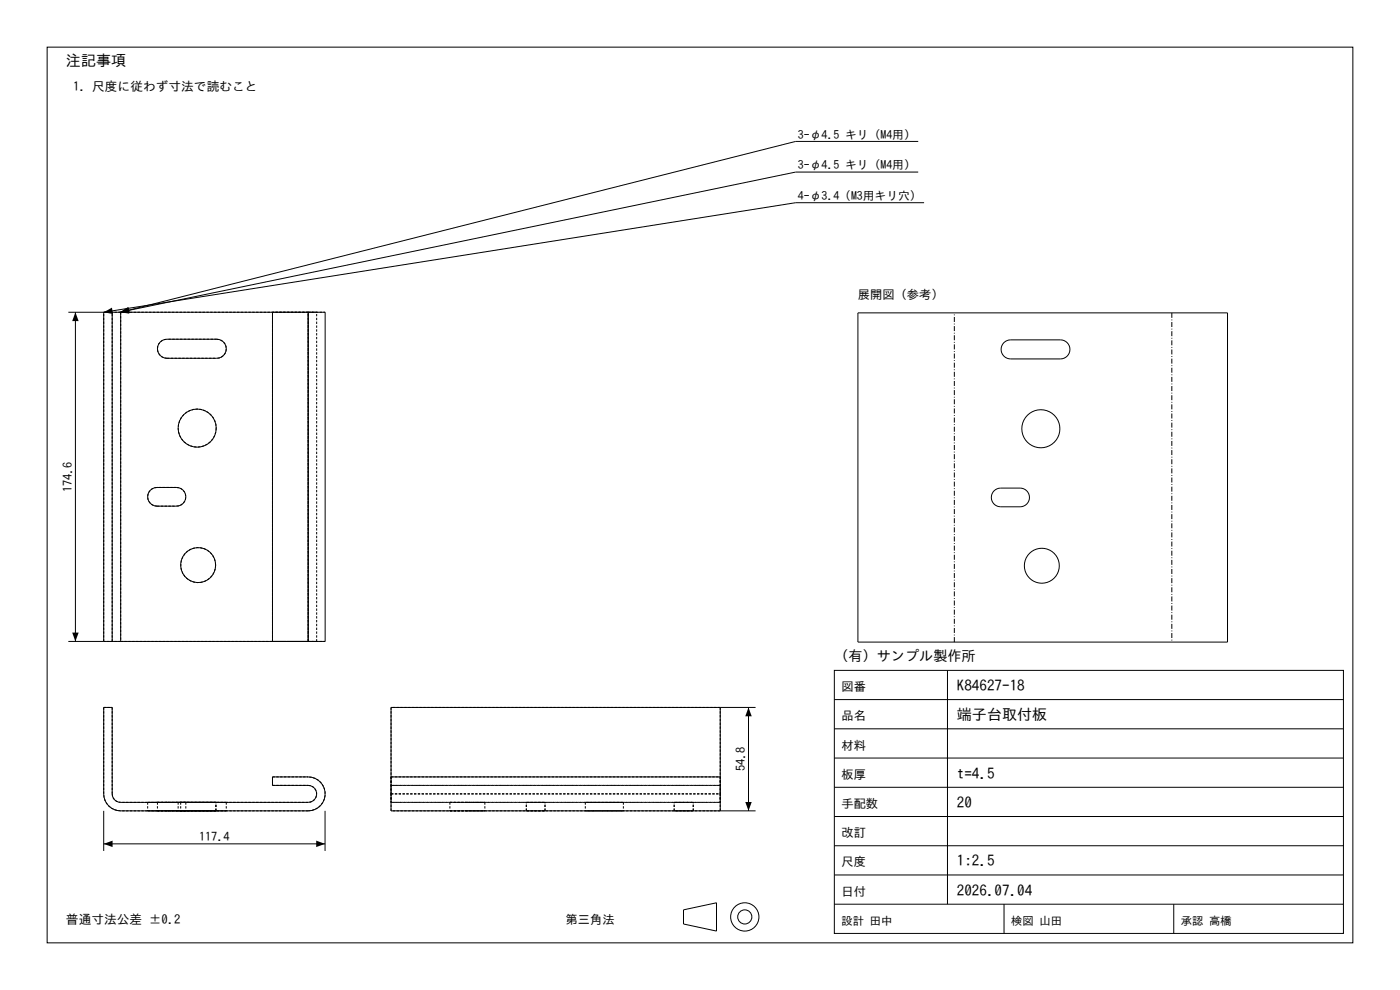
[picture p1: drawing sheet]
<svg xmlns="http://www.w3.org/2000/svg" width="297mm" height="210mm" viewBox="0 0 297 210" stroke-linecap="round" stroke-linejoin="round" font-family="sans-serif">
<g fill="none" stroke="#000" stroke-width=".21">
<path d="M10 10h277v190h-277zM194.8 30h-26l-143.2 36.2M194.8 36.5h-26l-143.4 29.7M196 43h-27.2l-146.8 23.2v69.9M14.5 66.2h9.3M16 66.2v69.9M23.8 66.2h1.8M23.8 66.2v69.9M25.6 66.2h39.8M25.6 66.2v69.9M34 72.5l.9-.5h.5h10.6a2.02 2.02 0 0 1 2 2 2.02 2.02 0 0 1-2 2h-10.6a2.02 2.02 0 0 1-1.8-1.2 2.02 2.02 0 0 1 .4-2.3zM57.8 66.2v69.9"/>
<path d="M65.4 66.2h3.6v69.9h-3.6M65.4 66.2v69.9M182 66.4h78.4v69.8h-78.4zM213 72.7l.6-.5 .8-.1h10.6a2.02 2.02 0 0 1 2 2 2.02 2.02 0 0 1-2 2h-10.6a2.02 2.02 0 0 1-1.9-1.2 2.02 2.02 0 0 1 .5-2.2zM31.9 104l.9-.5 .5-.1h4.1a1.98 1.98 0 0 1 2 2 1.98 1.98 0 0 1-2 2h-4.1a1.98 1.98 0 0 1-1.8-1.3 1.98 1.98 0 0 1 .4-2.1zM210.9 104.1l1-.5 4.5-.1a1.98 1.98 0 0 1 2 2 1.98 1.98 0 0 1-2 2h-4.1a1.98 1.98 0 0 1-1.8-1.2 1.98 1.98 0 0 1 .4-2.2zM14.5 136.1h9.3M23.8 136.1h1.8M25.6 136.1h39.8M22 150.1h1.8v18.3a1.8 1.8 0 0 0 1.8 1.8h39.8a1.8 1.8 0 0 0 1.8-1.8 1.8 1.8 0 0 0-1.8-1.8h-7.6v-1.8h7.6a3.6 3.6 0 0 1 3.6 3.6 3.6 3.6 0 0 1-3.6 3.6h-39.8a3.6 3.6 0 0 1-3.6-3.6zM152.8 150.1v14.7M158.8 150.1v21.9"/>
<path d="M160.3 150.1h-77.3v14.7M177 142.2h108v55.8h-108zM177 154.6h108M177 148.4h108M201 142.2v49.6M22 172v8.5M22 179h47M69 172v8.5M83 164.8v7.2h77.3M83 164.8h69.8M152.8 164.8v7.2M177 179.4h108"/>
<path d="M177 173.2h108M177 167h108M177 160.8h108M145 193l7-1.5v6l-7-1.5zM177 191.8h108M177 185.6h108M213 191.8v6.2M249 191.8v6.2"/>
<circle cx="41.8" cy="90.8" r="4"/>
<circle cx="220.8" cy="90.9" r="4"/>
<circle cx="42" cy="119.9" r="3.7"/>
<circle cx="221" cy="120" r="3.7"/>
<circle cx="158" cy="194.5" r="3"/>
<circle cx="158" cy="194.5" r="1.5"/>
</g>
<g fill="none" stroke="#000" stroke-width=".21" stroke-dasharray=".5 .3" stroke-linecap="butt">
<path d="M25.6 66.2v69.9M25.6 66.2h-3.6M35.4 76a2.02 2.02 0 0 1-2-2 2.02 2.02 0 0 1 2-2M35.4 76h10.6M46 72h-10.6M46 72a2.02 2.02 0 0 1 2 2 2.02 2.02 0 0 1-2 2M57.8 66.2h7.6M65.4 66.2h-39.8M65.4 66.2h-7.6M65.4 66.2h3.6M65.4 66.2v69.9M65.4 66.2h1.8"/>
<path d="M67.2 66.2h-1.8M45.9 90.8a4 4 0 0 1-5.9 3.6 4 4 0 0 1-.6-6.8 4 4 0 0 1 6.4 2.4l.1 .8M33.3 107.4a1.98 1.98 0 0 1-2-2 1.98 1.98 0 0 1 2-2M33.3 107.4h4.1M37.4 103.4h-4.1M37.4 103.4a1.98 1.98 0 0 1 2 2 1.98 1.98 0 0 1-2 2M45.7 119.9a3.7 3.7 0 0 1-5.3 3.3 3.7 3.7 0 0 1-.6-6.3 3.7 3.7 0 0 1 5.9 2.2v.8M22 136.1v-69.9M23.8 136.1v-69.9M25.6 136.1h39.8M25.6 136.1h-3.6M57.8 136.1h7.6"/>
<path d="M57.8 136.1v-69.9M65.4 136.1h1.8M65.4 136.1h-7.6M65.4 136.1h3.6M65.4 136.1v-69.9M67.2 136.1h-1.8M67.2 136.1v-69.9M22 150.1h1.8M83 150.1v18.3M152.8 150.1h-69.8M22 168.4v-18.3M23.8 168.4a1.8 1.8 0 0 0 1.8 1.8"/>
<path d="M23.8 168.4v-18.3M25.6 172a3.6 3.6 0 0 1-3.6-3.6M31.3 172h2M31.3 170.2h2M31.3 170.2v1.8M33.3 172h-2M33.3 172h4.1M33.3 170.2h-2M33.3 170.2h4.1M33.4 172h2M33.4 170.2h2M33.4 170.2v1.8"/>
<path d="M35.4 172h-2M35.4 172h10.6M35.4 170.2h-2M35.4 170.2h10.6M37.4 172h-4.1M37.4 172h2M37.4 170.2h-4.1M37.4 170.2h2M37.8 172h8.1M37.8 170.2h8.1M37.8 170.2v1.8M38.3 172h7.4"/>
<path d="M38.3 170.2h7.4M38.3 170.2v1.8M39.4 172h-2M39.4 170.2h-2M39.4 170.2v1.8M45.7 172h-7.4M45.7 170.2h-7.4M45.7 172v-1.8M45.9 172h-8.1M45.9 170.2h-8.1M45.9 172v-1.8M46 172h-10.6"/>
<path d="M46 172h2M46 170.2h-10.6M46 170.2h2M48 172h-2M48 170.2h-2M48 170.2v1.8M57.8 164.8h7.6M57.8 164.8v1.8M57.8 166.6h7.6M65.4 172h-39.8M65.4 170.2h-39.8M65.4 172a3.6 3.6 0 0 0 3.6-3.6 3.6 3.6 0 0 0-3.6-3.6"/>
<path d="M65.4 166.6a1.8 1.8 0 0 1 1.8 1.8 1.8 1.8 0 0 1-1.8 1.8M83 172v-3.6M83 164.8v3.6M83 168.4v1.8M83 166.6v3.6M83 164.8v1.8M83 170.2h69.8M83 168.4h69.8M83 164.8h69.8M83 166.6h69.8M95.4 172h7.5M95.4 170.2h7.5"/>
<path d="M95.4 170.2v1.8M99.2 172h-3.8M99.2 170.2h-3.8M102.9 172h-3.7M102.9 170.2h-3.7M102.9 170.2v1.8M111.7 172h3.9M111.7 170.2h3.9M111.7 172v-1.8M115.6 172h-3.9M115.6 170.2h-3.9M115.6 172v-1.8"/>
<path d="M124.2 172h8M124.2 170.2h8M124.2 170.2v1.8M128.2 172h-4M128.2 170.2h-4M132.2 172h-4M132.2 170.2h-4M132.2 170.2v1.8M143 172h4.1M143 170.2h4.1M143 172v-1.8M147.1 172h-4.1"/>
<path d="M147.1 170.2h-4.1M147.1 172v-1.8M152.8 172h-69.8M152.8 170.2h-69.8M152.8 172v-3.6M152.8 168.4v1.8M152.8 166.6h-69.8M152.8 166.6v3.6M152.8 164.8v1.8M152.8 168.4v-3.6M152.8 168.4v-18.3"/>
</g>
<path d="M16 66.2l.7 1.9h-1.4zM22 66.2l1.7-.9 .3 1.3zM25.4 66.2l1.7-1 .3 1.3zM25.6 66.2l1.7-1.1 .3 1.3zM15.3 134.2h1.4l-.7 1.9zM158.8 150.1l.7 1.8h-1.4zM22 179l1.9-.7v1.4zM67.1 178.3l1.9 .7-1.9 .7zM158.1 170.1h1.4l-.7 1.9z" fill="#000"/>
<path d="M248.6 66.4v69.8M202.5 136.2v-69.8" fill="none" stroke="#000" stroke-width=".21" stroke-dasharray="1.1 .4 .2 .4" stroke-linecap="butt"/>
<g font-size="3.2">
<text x="14" y="14">注記事項</text>
<text x="203" y="146.6">K84627-18</text>
<text x="203" y="152.8">端子台取付板</text>
<text x="203" y="165.2">t=4.5</text>
<text x="203" y="171.4">20</text>
<text x="203" y="183.8">1:2.5</text>
<text x="203" y="190">2026.07.04</text>
</g>
<text font-size="3" x="177" y="140.2">（有）サンプル製作所</text>
<g font-size="2.7">
<text x="15.5" y="19.2">1. 尺度に従わず寸法で読むこと</text>
<text x="14" y="196">普通寸法公差 ±0.2</text>
</g>
<g font-size="2.6">
<text x="182" y="63.4">展開図（参考）</text>
<text x="15.3" y="104.4" transform="rotate(-90 15.3 104.4)">174.6</text>
<text x="178.5" y="146.6">図番</text>
<text x="178.5" y="152.8">品名</text>
<text x="178.5" y="159">材料</text>
<text x="158.1" y="163.6" transform="rotate(-90 158.1 163.6)">54.8</text>
<text x="178.5" y="165.2">板厚</text>
<text x="178.5" y="171.4">手配数</text>
<text x="42.2" y="178.3">117.4</text>
<text x="178.5" y="177.6">改訂</text>
<text x="178.5" y="183.8">尺度</text>
<text x="178.5" y="190">日付</text>
<text x="120" y="196">第三角法</text>
</g>
<g font-size="2.5">
<text x="169.3" y="29.4">3-φ4.5 キリ（M4用）</text>
<text x="169.3" y="35.9">3-φ4.5 キリ（M4用）</text>
<text x="169.3" y="42.4">4-φ3.4（M3用キリ穴）</text>
</g>
<g font-size="2.4">
<text x="178.5" y="196.2">設計 田中</text>
<text x="214.5" y="196.2">検図 山田</text>
<text x="250.5" y="196.2">承認 高橋</text>
</g>
</svg>
